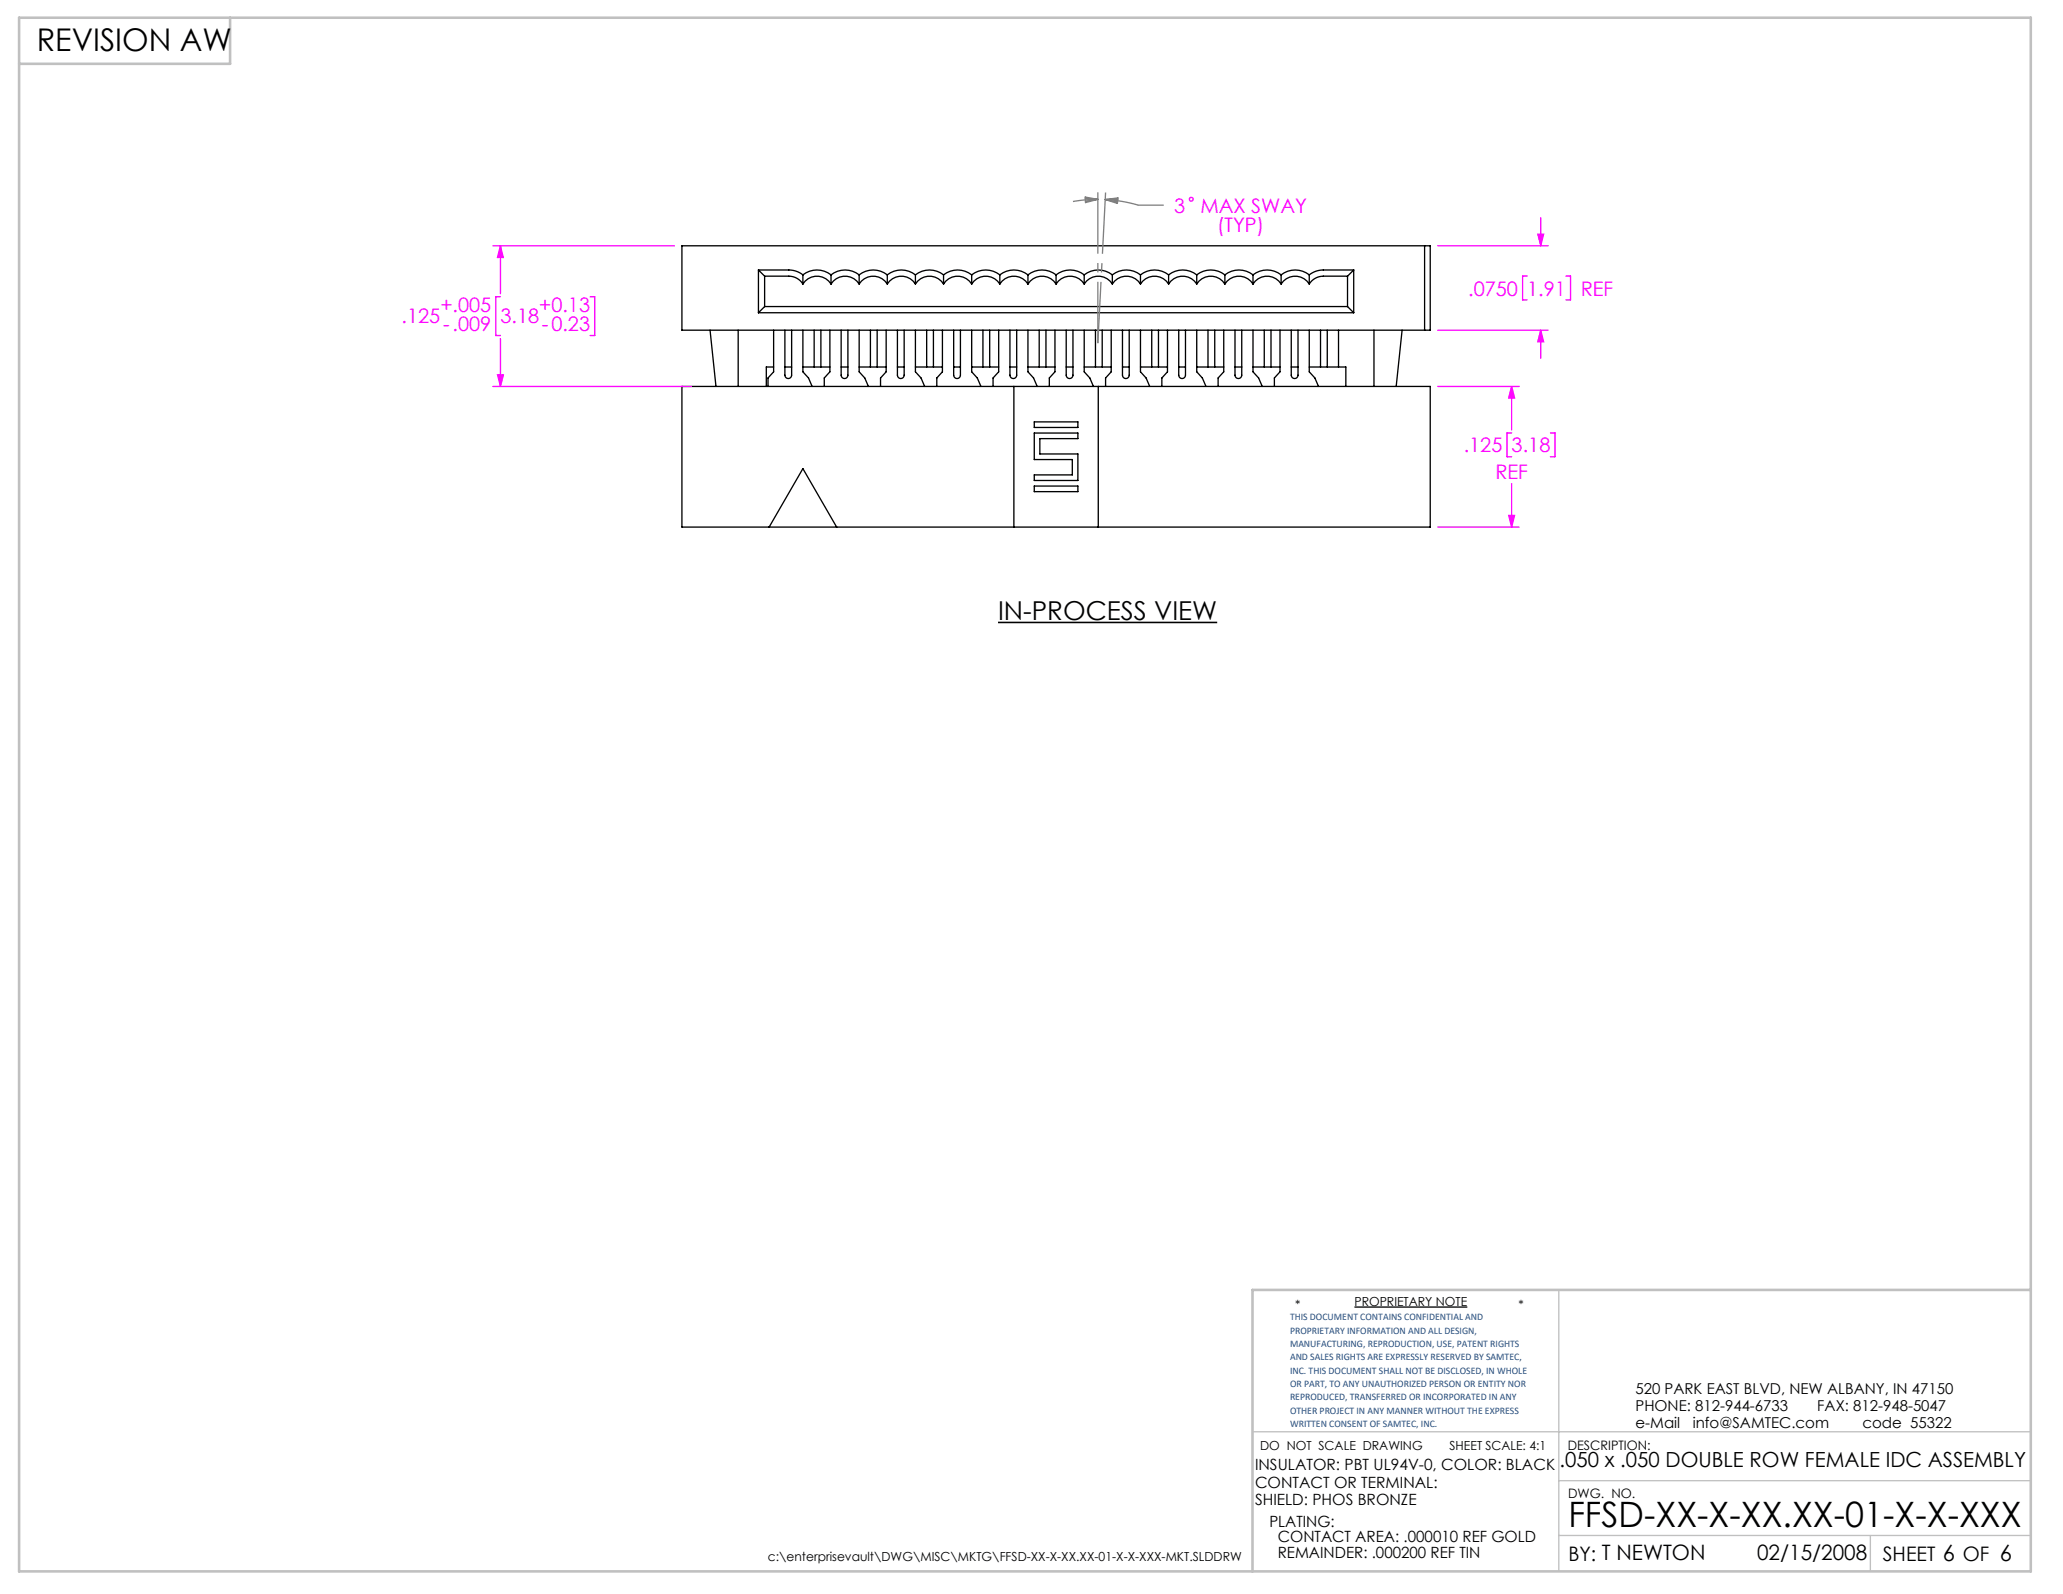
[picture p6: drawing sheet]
<svg xmlns="http://www.w3.org/2000/svg" width="279mm" height="216mm" viewBox="0 0 279 216" stroke-linecap="round" stroke-linejoin="round" font-family="sans-serif">
<path d="M0 0h279.4v215.9h-279.4z" fill="none" stroke="#fff" stroke-width=".18"/>
<g fill="none" stroke="#000" stroke-width=".18">
<path d="M92.4 33.3h101.3v11.4h-101.3zM102.7 36.6h4.1a3.1 3.1 0 0 1 1.9 .6M102.7 36.6v5.8M102.7 36.6l.9 .8M103.6 37.4h3.2a2.24 2.24 0 0 1 1.9 1.1M103.6 37.4v4.1M108.7 37.2v1.3M108.7 37.2a3.1 3.1 0 0 1 3.8 0M108.7 38.5a2.24 2.24 0 0 1 3.8 0M112.5 37.2v1.3M112.5 37.2a3.1 3.1 0 0 1 3.9 0M112.5 38.5a2.24 2.24 0 0 1 3.9 0"/>
<path d="M116.4 37.2v1.3M116.4 37.2a3.1 3.1 0 0 1 3.8 0M116.4 38.5a2.24 2.24 0 0 1 3.8 0M120.2 37.2a3.1 3.1 0 0 1 3.8 0M120.2 37.2v1.3M120.2 38.5a2.24 2.24 0 0 1 3.8 0M124 37.2a3.1 3.1 0 0 1 3.8 0M124 37.2v1.3M124 38.5a2.24 2.24 0 0 1 3.8 0M127.8 37.2v1.3M127.8 37.2a3.1 3.1 0 0 1 3.8 0M127.8 38.5a2.24 2.24 0 0 1 3.8 0"/>
<path d="M131.6 37.2v1.3M131.6 37.2a3.1 3.1 0 0 1 3.8 0M131.6 38.5a2.24 2.24 0 0 1 3.8 0M135.4 37.2v1.3M135.4 37.2a3.1 3.1 0 0 1 3.8 0M135.4 38.5a2.24 2.24 0 0 1 3.8 0M139.2 37.2v1.3M139.2 37.2a3.1 3.1 0 0 1 3.8 0M139.2 38.5a2.24 2.24 0 0 1 3.8 0M143 37.2v1.3M143 37.2a3.1 3.1 0 0 1 3.8 0M143 38.5a2.24 2.24 0 0 1 3.8 0"/>
<path d="M146.8 37.2v1.3M146.8 37.2a3.1 3.1 0 0 1 3.8 0M146.8 38.5a2.24 2.24 0 0 1 3.8 0M150.6 37.2v1.3M150.6 37.2a3.1 3.1 0 0 1 3.9 0M150.6 38.5a2.24 2.24 0 0 1 3.9 0M154.5 37.2v1.3M154.5 37.2a3.1 3.1 0 0 1 3.8 0M154.5 38.5a2.24 2.24 0 0 1 3.8 0M158.3 37.2v1.3M158.3 37.2a3.1 3.1 0 0 1 3.8 0M158.3 38.5a2.24 2.24 0 0 1 3.8 0"/>
<path d="M162.1 37.2a3.1 3.1 0 0 1 3.8 0M162.1 37.2v1.3M162.1 38.5a2.24 2.24 0 0 1 3.8 0M165.9 37.2a3.1 3.1 0 0 1 3.8 0M165.9 37.2v1.3M165.9 38.5a2.24 2.24 0 0 1 3.8 0M169.7 37.2v1.3M169.7 37.2a3.1 3.1 0 0 1 3.8 0M169.7 38.5a2.24 2.24 0 0 1 3.8 0M173.5 37.2v1.3M173.5 37.2a3.1 3.1 0 0 1 3.8 0M173.5 38.5a2.24 2.24 0 0 1 3.8 0"/>
<path d="M177.3 37.2v1.3M182.5 37.4h-3.3a2.24 2.24 0 0 0-1.9 1.1M182.5 37.4v4.1M183.3 36.6h-4.1a3.1 3.1 0 0 0-1.9 .6M183.3 36.6l-.8 .8M183.3 36.6v5.8M192.9 33.3v11.4M92.4 52.3h101.3v19.1h-101.3zM96.2 44.7l.8 7.6M100 44.7v7.6M102.7 42.4h80.6M103.6 41.5l-.9 .9"/>
<path d="M103.6 41.5h78.9M104.8 44.7v5.7l-.8 .8v1.1M104.8 49.7h-1v2.6M106.3 44.7v6.1a.46 .46 0 0 0 .5 .5 .46 .46 0 0 0 .4-.5v-6.1M106.3 49.7h.9M108.7 44.7v5.7l.8 .8 .5 1.1M108.7 49.7h3.7M110.3 44.7v5M111.2 44.7v5M112.4 44.7v5.7l-.8 .8v1.1M113.9 44.7v6.1a.46 .46 0 0 0 .5 .5 .46 .46 0 0 0 .4-.5v-6.1M113.9 49.7h.9"/>
<path d="M116.4 44.7v5.7l.7 .8 .5 1.1M116.4 49.7h3.6M117.9 44.7v5M118.8 44.7v5M120 44.7v5.7l-.7 .8v1.1M121.5 44.7v6.1a.46 .46 0 0 0 .5 .5 .46 .46 0 0 0 .5-.5v-6.1M121.5 49.7h1M124 44.7v5.7l.7 .8 .5 1.1M124 49.7h3.6M125.5 44.7v5M126.4 44.7v5M127.6 44.7v5.7l-.7 .8v1.1"/>
<path d="M129.2 44.7v6.1a.46 .46 0 0 0 .4 .5 .46 .46 0 0 0 .5-.5v-6.1M129.2 49.7h.9M131.6 44.7v5.7l.8 .8 .5 1.1M131.6 49.7h3.7M133.1 44.7v5M134 44.7v5M135.3 44.7v5.7l-.8 .8v1.1M136.8 44.7v6.1a.46 .46 0 0 0 .4 .5 .46 .46 0 0 0 .5-.5v-6.1M136.8 49.7h.9M137.3 52.3v19.1M139.2 44.7v5.7l.8 .8 .5 1.1M139.2 49.7h3.7"/>
<path d="M140.1 57.1h5.9v.8h-5.9zM140.1 58.7h5.9v.7h-5.2v2.1h5.2v3.6h-5.9v-.8h5.1v-2.1h-5.1zM140.7 44.7v5M141.7 44.7v5M142.9 44.7v5.7l-.8 .8v1.1M144.4 44.7v6.1a.46 .46 0 0 0 .5 .5 .46 .46 0 0 0 .4-.5v-6.1M144.4 49.7h.9M146.8 44.7v5.7l.8 .8 .5 1.1M146.8 49.7h3.7M148.4 44.7v5M148.7 52.3v19.1M149.3 44.7v5"/>
<path d="M150.5 44.7v5.7l-.8 .8v1.1M152 44.7v6.1a.46 .46 0 0 0 .5 .5 .46 .46 0 0 0 .4-.5v-6.1M152 49.7h.9M154.5 44.7v5.7l.7 .8 .5 1.1M154.5 49.7h3.6M156 44.7v5M156.9 44.7v5M158.1 44.7v5.7l-.7 .8v1.1M159.6 44.7v6.1a.46 .46 0 0 0 .5 .5 .46 .46 0 0 0 .5-.5v-6.1M159.6 49.7h1M162.1 44.7v5.7l.7 .8 .5 1.1M162.1 49.7h3.6"/>
<path d="M163.6 44.7v5M164.5 44.7v5M165.7 44.7v5.7l-.7 .8v1.1M167.3 44.7v6.1a.46 .46 0 0 0 .4 .5 .46 .46 0 0 0 .5-.5v-6.1M167.3 49.7h.9M169.7 44.7v5.7l.8 .8 .5 1.1M169.7 49.7h3.7M171.2 44.7v5M172.1 44.7v5M173.4 44.7v5.7l-.8 .8v1.1M174.9 44.7v6.1a.46 .46 0 0 0 .4 .5 .46 .46 0 0 0 .5-.5v-6.1M174.9 49.7h.9"/>
<path d="M177.3 44.7v5.7l.8 .8 .5 1.1M177.3 49.7h5v2.6M178.8 44.7v5M179.8 44.7v5M181.3 44.7v5M182.5 41.5l.8 .9M186.1 44.7v7.6M189.9 44.7l-.8 7.6M104.2 71.4l4.5-7.9 4.6 7.9M140.1 65.8h5.9v.8h-5.9zM183.4 177h15.3"/>
</g>
<path d="M211.1 174.7v38.1M169.6 193.9h105.4M211.1 208h63.9M211.1 200.6h63.9M253.3 208v4.8" fill="none" stroke="#c0c0c0" stroke-width=".18"/>
<path d="M2.6 2.4h272.4v210.4h-272.4zM31.2 2.4v6.2h-28.6M275 174.7h-105.4v38.1" fill="none" stroke="#c0c0c0" stroke-width=".35"/>
<g fill="none" stroke="#f0f" stroke-width=".18">
<path d="M66.8 33.3h24.5M67.8 33.3v6.5M67.8 33.3l.4 1.6h-.8zM194.7 33.3h15M206.8 37.4h-.6v3.2h.6M208.3 31.7h.8l-.4 1.6zM208.7 29.5v3.8M212.1 37.4h.6v3.2h-.6M66.8 52.3h26.8M67.4 50.8h.8l-.4 1.5zM67.8 40.2h-.6v5.2h.6M67.8 45.9v6.4"/>
<path d="M79.9 40.2h.6v5.2h-.6M194.7 44.7h15M194.7 52.3h11M204.7 58.6h-.6v3.3h.6M204.7 52.3v5.9M204.7 52.3l.4 1.6h-.8zM208.7 44.7v3.8M208.7 44.7l.4 1.6h-.8zM210 58.6h.6v3.3h-.6M194.7 71.4h11M204.3 69.8h.8l-.4 1.6zM204.7 65.5v5.9"/>
<circle cx="161.3" cy="27" r=".26"/>
</g>
<path d="M135.2 84.3h29.7" fill="none" stroke="#000" stroke-width=".21"/>
<path d="M147 26.7l1.7 .3-1.7 .4zM147 26.9l1.7 .1M148.7 27l-1.7 .1-1.7 .2M148.7 27l-1.7 .2M149.7 27a19.5 19.5 0 0 1 4.5 .8h3.4M149.7 27l1.6 .4M149.7 27l1.7-.2-.1 .8zM151.4 27h-1.7" fill="none" stroke="#808080" stroke-width=".18"/>
<path d="M148.7 26v20.5M148.7 46.5l1-20.4" fill="none" stroke="#808080" stroke-width=".18" stroke-dasharray="15.2 1.3 1.3 1.3" stroke-dashoffset="6.9" stroke-linecap="butt"/>
<path d="M208.7 44.7l.4 1.6h-.8zM208.3 31.7h.8l-.4 1.6zM204.7 52.3l.4 1.6h-.8zM204.3 69.8h.8l-.4 1.6zM67.8 33.3l.4 1.6h-.8zM67.4 50.8h.8l-.4 1.5z" fill="#f0f"/>
<text font-size="4.7" x="212.4" y="206.8">FFSD-XX-X-XX.XX-01-X-X-XXX</text>
<text font-size="4.2" x="5" y="6.9">REVISION AW</text>
<text font-size="3.5" x="135.2" y="83.9">IN-PROCESS VIEW</text>
<text font-size="2.9" x="238" y="211.3">02/15/2008</text>
<text font-size="2.8" x="211.2" y="198.7">.050 x .050 DOUBLE ROW FEMALE IDC ASSEMBLY</text>
<g font-size="2.7" fill="#f0f">
<text x="159" y="28.8">3</text>
<text x="162.6" y="28.8">MAX SWAY</text>
<text x="164.9" y="31.5">(TYP)</text>
<text x="198.8" y="40">.0750</text>
<text x="206.8" y="40">1.91</text>
<text x="214.1" y="40">REF</text>
<text x="54.4" y="43.7">.125</text>
<text x="59.6" y="42.2">+.005</text>
<text x="60" y="44.9">-.009</text>
<text x="67.8" y="43.7">3.18</text>
<text x="73" y="42.2">+0.13</text>
<text x="73.4" y="44.9">-0.23</text>
<text x="198.2" y="61.3">.125</text>
<text x="202.5" y="64.9">REF</text>
<text x="204.7" y="61.3">3.18</text>
</g>
<g font-size="2.7">
<text x="212.4" y="211.5">BY: T NEWTON</text>
<text x="255" y="211.4">SHEET 6 OF 6</text>
</g>
<g font-size="2.1">
<text x="170" y="199.2">INSULATOR: PBT UL94V-0, COLOR: BLACK</text>
<text x="170" y="201.5">CONTACT OR TERMINAL:</text>
<text x="170" y="203.9">SHIELD: PHOS BRONZE</text>
<text x="171.9" y="206.8">PLATING:</text>
<text x="173.1" y="208.9">CONTACT AREA: .000010 REF GOLD</text>
<text x="173.1" y="211">REMAINDER: .000200 REF TIN</text>
</g>
<g font-size="2">
<text x="221.5" y="188.8">520 PARK EAST BLVD, NEW ALBANY, IN 47150</text>
<text x="221.5" y="191.1">PHONE: 812-944-6733</text>
<text x="246.1" y="191.1">FAX: 812-948-5047</text>
<text x="221.5" y="193.4">e-Mail</text>
<text x="229.3" y="193.4">info@SAMTEC.com</text>
<text x="252.2" y="193.4">code 55322</text>
</g>
<g font-size="1.8">
<text x="212.3" y="196.4">DESCRIPTION:</text>
<text x="212.4" y="202.9">DWG. NO.</text>
</g>
<g font-size="1.7">
<text x="175.4" y="177.3">*</text>
<text x="183.4" y="176.9">PROPRIETARY NOTE</text>
<text x="205.6" y="177.3">*</text>
<text x="170.7" y="196.4">DO NOT SCALE DRAWING</text>
<text x="196.3" y="196.4">SHEET SCALE: 4:1</text>
<text x="104" y="211.5">c:\enterprisevault\DWG\MISC\MKTG\FFSD-XX-X-XX.XX-01-X-X-XXX-MKT.SLDDRW</text>
</g>
<g font-size="1.4" fill="#1f497d">
<text x="174.7" y="178.9">THIS DOCUMENT CONTAINS CONFIDENTIAL AND</text>
<text x="174.7" y="180.7">PROPRIETARY INFORMATION AND ALL DESIGN,</text>
<text x="174.7" y="182.5">MANUFACTURING, REPRODUCTION, USE, PATENT RIGHTS</text>
<text x="174.7" y="184.3">AND SALES RIGHTS ARE EXPRESSLY RESERVED BY SAMTEC,</text>
<text x="174.7" y="186.1">INC. THIS DOCUMENT SHALL NOT BE DISCLOSED, IN WHOLE</text>
<text x="174.7" y="187.9">OR PART, TO ANY UNAUTHORIZED PERSON OR ENTITY NOR</text>
<text x="174.7" y="189.7">REPRODUCED, TRANSFERRED OR INCORPORATED IN ANY</text>
<text x="174.7" y="191.5">OTHER PROJECT IN ANY MANNER WITHOUT THE EXPRESS</text>
<text x="174.7" y="193.3">WRITTEN CONSENT OF SAMTEC, INC.</text>
</g>
</svg>
